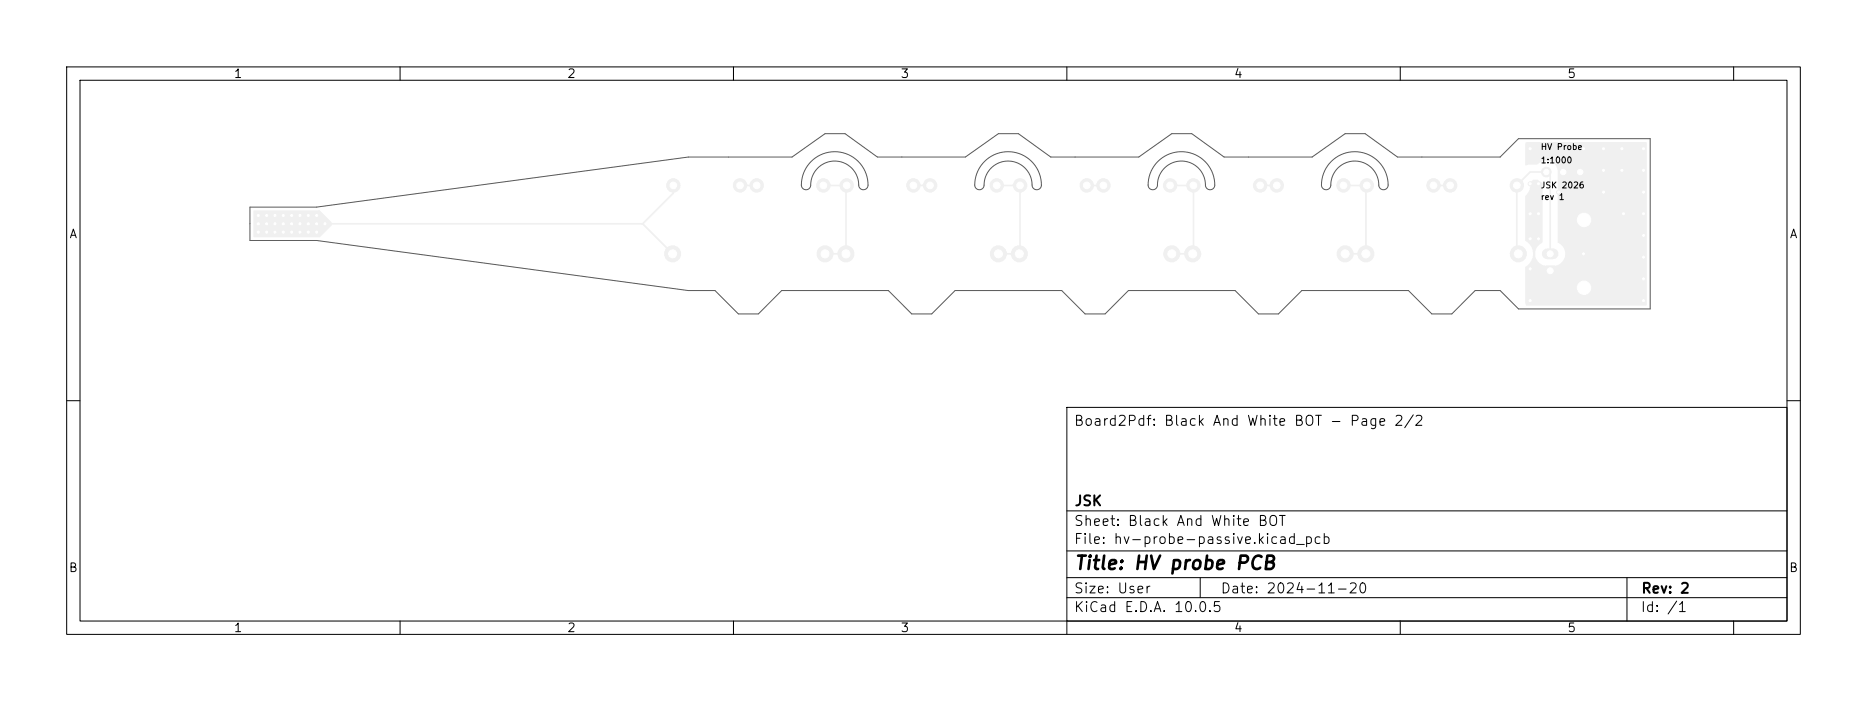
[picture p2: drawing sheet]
<svg xmlns="http://www.w3.org/2000/svg" width="280mm" height="105mm" viewBox="0 0 280 105" stroke-linecap="round" stroke-linejoin="round" font-family="sans-serif">
<g fill="#f0f0f0" stroke="#f0f0f0" stroke-width=".15">
<circle cx="189" cy="27.8" r="1"/>
<circle cx="179" cy="27.8" r="1"/>
<circle cx="201.7" cy="38" r="1.2"/>
<circle cx="178.9" cy="38" r="1.2"/>
<circle cx="149.5" cy="27.8" r="1"/>
<circle cx="139.5" cy="27.8" r="1"/>
<circle cx="123.7" cy="38" r="1.2"/>
<circle cx="100.9" cy="38" r="1.2"/>
<circle cx="175.5" cy="27.8" r="1"/>
<circle cx="165.5" cy="27.8" r="1"/>
<circle cx="227.7" cy="38" r="1.2"/>
<circle cx="204.8" cy="38" r="1.2"/>
<circle cx="215" cy="27.8" r="1"/>
<circle cx="205" cy="27.8" r="1"/>
<circle cx="175.7" cy="38" r="1.2"/>
<circle cx="152.9" cy="38" r="1.2"/>
<circle cx="201.5" cy="27.8" r="1"/>
<circle cx="191.5" cy="27.8" r="1"/>
<circle cx="123.5" cy="27.8" r="1"/>
<circle cx="113.5" cy="27.8" r="1"/>
<circle cx="137" cy="27.8" r="1"/>
<circle cx="127" cy="27.8" r="1"/>
<circle cx="227.5" cy="27.8" r="1"/>
<circle cx="217.5" cy="27.8" r="1"/>
<circle cx="231.9" cy="25.8" r=".72"/>
<circle cx="234.4" cy="25.8" r=".72"/>
<circle cx="237" cy="25.8" r=".72"/>
<circle cx="149.7" cy="38" r="1.2"/>
<circle cx="126.9" cy="38" r="1.2"/>
<circle cx="111" cy="27.8" r="1"/>
<circle cx="101" cy="27.8" r="1"/>
<circle cx="163" cy="27.8" r="1"/>
<circle cx="153" cy="27.8" r="1"/>
<circle cx="246.5" cy="38.5" r=".3"/>
<circle cx="233.7" cy="28.8" r=".3"/>
<circle cx="229.5" cy="45" r=".3"/>
<circle cx="229.5" cy="32" r=".3"/>
<circle cx="229.5" cy="35.8" r=".3"/>
<circle cx="240.5" cy="22.3" r=".3"/>
<circle cx="243.2" cy="22.3" r=".3"/>
<circle cx="246.5" cy="45" r=".3"/>
<circle cx="246.5" cy="28.8" r=".3"/>
<circle cx="229.5" cy="22.3" r=".3"/>
<circle cx="246.5" cy="32" r=".3"/>
<circle cx="243.5" cy="32" r=".3"/>
<circle cx="229.5" cy="40.3" r=".3"/>
<circle cx="246.5" cy="41.8" r=".3"/>
<circle cx="229.5" cy="27.5" r=".3"/>
<circle cx="240.5" cy="28.8" r=".3"/>
<circle cx="243.2" cy="25.5" r=".3"/>
<circle cx="246.5" cy="25.5" r=".3"/>
<circle cx="230.7" cy="32" r=".3"/>
<circle cx="246.5" cy="35.3" r=".3"/>
<circle cx="237.5" cy="22.3" r=".3"/>
<circle cx="240.5" cy="25.5" r=".3"/>
<circle cx="230.7" cy="35.8" r=".3"/>
<circle cx="237.5" cy="38" r=".3"/>
<circle cx="246.5" cy="22.3" r=".3"/>
<circle cx="230.7" cy="27.5" r=".3"/>
<circle cx="40" cy="32.3" r=".3"/>
<circle cx="43.7" cy="34.8" r=".3"/>
<circle cx="38.7" cy="34.8" r=".3"/>
<circle cx="45" cy="34.8" r=".3"/>
<circle cx="43.7" cy="33.5" r=".3"/>
<circle cx="42.5" cy="33.5" r=".3"/>
<circle cx="47.5" cy="33.5" r=".3"/>
<circle cx="46.2" cy="32.3" r=".3"/>
<circle cx="41.2" cy="34.8" r=".3"/>
<circle cx="38.7" cy="32.3" r=".3"/>
<circle cx="47.5" cy="32.3" r=".3"/>
<circle cx="41.2" cy="33.5" r=".3"/>
<circle cx="38.7" cy="33.5" r=".3"/>
<circle cx="45" cy="33.5" r=".3"/>
<circle cx="40" cy="34.8" r=".3"/>
<circle cx="42.5" cy="34.8" r=".3"/>
<circle cx="46.2" cy="33.5" r=".3"/>
<circle cx="48.7" cy="33.5" r=".3"/>
<circle cx="42.5" cy="32.3" r=".3"/>
<circle cx="47.5" cy="34.8" r=".3"/>
<circle cx="45" cy="32.3" r=".3"/>
<circle cx="43.7" cy="32.3" r=".3"/>
<circle cx="46.2" cy="34.8" r=".3"/>
<circle cx="41.2" cy="32.3" r=".3"/>
<circle cx="40" cy="33.5" r=".3"/>
</g>
<path d="M232 38h.9M232 40.6h.9" fill="none" stroke="#f0f0f0" stroke-width="1.6"/>
<path d="M235.8 32.9h3.5M235.8 43.1h3.5" fill="none" stroke="#f0f0f0" stroke-width="3.5"/>
<g fill="none" stroke="#f0f0f0" stroke-width=".26">
<path d="M48.7 33.5h47.7M96.4 33.5l4.5 4.5M101 27.8v1.1l-4.6 4.6M111 27.8h2.5M123.5 27.8h3.5M126.9 27.9v10.1h-3.2M137 27.8h2.5M149.5 27.8h3.5v10.1M149.7 38h3.2M163 27.8h2.5M175.5 27.8h3.5v10.1M175.7 38h3.2"/>
<path d="M189 27.8h2.5M201.5 27.8h3.5M204.8 27.9v10.1h-3.1M215 27.8h2.5M227.5 37.8v-10l2-2h2.4l.6 .6v11.6"/>
</g>
<g fill="#f0f0f0">
<path d="M228.9 21.3h18.1v24.4l-18.1 .1-.2-.5v-5.3a2.32 2.32 0 0 0 0-4l.1-6.7a2.19 2.19 0 0 0 .7-1.9l.4-.5h.6l.9 .6v8.8a1.86 1.86 0 0 0-1.1 2 1.86 1.86 0 0 0 1.6 1.5 3 3 0 0 0 1.8-.2 1.87 1.87 0 0 0 1-1.7 1.87 1.87 0 0 0-1.1-1.6v-10a1.78 1.78 0 0 0-.9-2 1.78 1.78 0 0 0-2.2 .3l-1.7 .2-.1-3z"/>
<path d="M38 31.5h9.9l1.7 1.7 .2 .5-1.9 1.9-9.8-.1-.1-.1z"/>
</g>
<g fill="#fff" stroke="#fff" stroke-width=".15">
<circle cx="246.5" cy="38.5" r=".15"/>
<circle cx="233.7" cy="28.8" r=".15"/>
<circle cx="229.5" cy="45" r=".15"/>
<circle cx="229.5" cy="32" r=".15"/>
<circle cx="229.5" cy="35.8" r=".15"/>
<circle cx="240.5" cy="22.3" r=".15"/>
<circle cx="243.2" cy="22.3" r=".15"/>
<circle cx="246.5" cy="45" r=".15"/>
<circle cx="246.5" cy="28.8" r=".15"/>
<circle cx="229.5" cy="22.3" r=".15"/>
<circle cx="246.5" cy="32" r=".15"/>
<circle cx="243.5" cy="32" r=".15"/>
<circle cx="229.5" cy="40.3" r=".15"/>
<circle cx="246.5" cy="41.8" r=".15"/>
<circle cx="229.5" cy="27.5" r=".15"/>
<circle cx="240.5" cy="28.8" r=".15"/>
<circle cx="243.2" cy="25.5" r=".15"/>
<circle cx="246.5" cy="25.5" r=".15"/>
<circle cx="230.7" cy="32" r=".15"/>
<circle cx="246.5" cy="35.3" r=".15"/>
<circle cx="237.5" cy="22.3" r=".15"/>
<circle cx="240.5" cy="25.5" r=".15"/>
<circle cx="230.7" cy="35.8" r=".15"/>
<circle cx="237.5" cy="38" r=".15"/>
<circle cx="246.5" cy="22.3" r=".15"/>
<circle cx="230.7" cy="27.5" r=".15"/>
<circle cx="40" cy="32.3" r=".15"/>
<circle cx="43.7" cy="34.8" r=".15"/>
<circle cx="38.7" cy="34.8" r=".15"/>
<circle cx="45" cy="34.8" r=".15"/>
<circle cx="43.7" cy="33.5" r=".15"/>
<circle cx="42.5" cy="33.5" r=".15"/>
<circle cx="47.5" cy="33.5" r=".15"/>
<circle cx="46.2" cy="32.3" r=".15"/>
<circle cx="41.2" cy="34.8" r=".15"/>
<circle cx="38.7" cy="32.3" r=".15"/>
<circle cx="47.5" cy="32.3" r=".15"/>
<circle cx="41.2" cy="33.5" r=".15"/>
<circle cx="38.7" cy="33.5" r=".15"/>
<circle cx="45" cy="33.5" r=".15"/>
<circle cx="40" cy="34.8" r=".15"/>
<circle cx="42.5" cy="34.8" r=".15"/>
<circle cx="46.2" cy="33.5" r=".15"/>
<circle cx="48.7" cy="33.5" r=".15"/>
<circle cx="42.5" cy="32.3" r=".15"/>
<circle cx="47.5" cy="34.8" r=".15"/>
<circle cx="45" cy="32.3" r=".15"/>
<circle cx="43.7" cy="32.3" r=".15"/>
<circle cx="46.2" cy="34.8" r=".15"/>
<circle cx="41.2" cy="32.3" r=".15"/>
<circle cx="40" cy="33.5" r=".15"/>
<circle cx="189" cy="27.8" r=".5"/>
<circle cx="179" cy="27.8" r=".5"/>
<circle cx="201.7" cy="38" r=".6"/>
<circle cx="178.9" cy="38" r=".6"/>
<circle cx="149.5" cy="27.8" r=".5"/>
<circle cx="139.5" cy="27.8" r=".5"/>
<circle cx="123.7" cy="38" r=".6"/>
<circle cx="100.9" cy="38" r=".6"/>
<circle cx="175.5" cy="27.8" r=".5"/>
<circle cx="165.5" cy="27.8" r=".5"/>
<circle cx="227.7" cy="38" r=".6"/>
<circle cx="204.8" cy="38" r=".6"/>
<circle cx="215" cy="27.8" r=".5"/>
<circle cx="205" cy="27.8" r=".5"/>
<circle cx="175.7" cy="38" r=".6"/>
<circle cx="152.9" cy="38" r=".6"/>
<circle cx="201.5" cy="27.8" r=".5"/>
<circle cx="191.5" cy="27.8" r=".5"/>
<circle cx="123.5" cy="27.8" r=".5"/>
<circle cx="113.5" cy="27.8" r=".5"/>
<circle cx="137" cy="27.8" r=".5"/>
<circle cx="127" cy="27.8" r=".5"/>
<circle cx="227.5" cy="27.8" r=".5"/>
<circle cx="217.5" cy="27.8" r=".5"/>
<circle cx="231.9" cy="25.8" r=".4"/>
<circle cx="234.4" cy="25.8" r=".4"/>
<circle cx="237" cy="25.8" r=".4"/>
<circle cx="149.7" cy="38" r=".6"/>
<circle cx="126.9" cy="38" r=".6"/>
<circle cx="232.5" cy="38" r=".44"/>
<circle cx="237.6" cy="43.1" r="1"/>
<circle cx="232.5" cy="40.6" r=".44"/>
<circle cx="237.6" cy="32.9" r="1"/>
<circle cx="111" cy="27.8" r=".5"/>
<circle cx="101" cy="27.8" r=".5"/>
<circle cx="163" cy="27.8" r=".5"/>
<circle cx="153" cy="27.8" r=".5"/>
</g>
<g fill="none" stroke="#000" stroke-width=".15">
<path d="M10 10h260v85h-260zM12 12h256v81h-256zM60 10v2M110 10v2M160 10v2M210 10v2M260 10v2M10 60h2M160 61h108v32h-108zM160 76.5h108M268 60h2M60 93v2"/>
<path d="M110 93v2M160 93v2M160 89.5h108M160 86.5h108M160 82.5h108M180 86.5v3M210 93v2M244 86.5v6.5M260 93v2"/>
</g>
<path d="M37.5 31h10l55.7-7.5h15.6l4.9-3.5h3l4.9 3.5h13.2l4.9-3.5h3l4.9 3.5h13.2l4.9-3.5h3l4.9 3.5h13.2l4.9-3.5h3l4.9 3.5h15.4l2.7-2.7h19.8v25.5h-19.8l-2.7-2.8h-3.8l-3.5 3.5h-3l-3.5-3.5h-16l-3.5 3.5h-3l-3.5-3.5h-16l-3.5 3.5h-3l-3.5-3.5h-16l-3.5 3.5h-3l-3.5-3.5h-16l-3.5 3.5h-3l-3.5-3.5h-4l-55.7-7.5h-10zM121.6 24.2a5 5 0 0 1 5.6-1.1 5 5 0 0 1 2.9 4.9 .7 .7 0 0 1-.8 .4 .7 .7 0 0 1-.5-.7 3.6 3.6 0 0 0-3.8-3.6 3.6 3.6 0 0 0-3.5 3.9 .7 .7 0 0 1-.8 .4 .7 .7 0 0 1-.5-.7 5 5 0 0 1 1.4-3.5zM147.6 24.2a5 5 0 0 1 5.6-1.1 5 5 0 0 1 2.9 4.9 .7 .7 0 0 1-.8 .4 .7 .7 0 0 1-.5-.7 3.6 3.6 0 0 0-3.8-3.6 3.6 3.6 0 0 0-3.5 3.9 .7 .7 0 0 1-.8 .4 .7 .7 0 0 1-.5-.7 5 5 0 0 1 1.4-3.5zM173.6 24.2a5 5 0 0 1 5.6-1.1 5 5 0 0 1 2.9 4.9 .7 .7 0 0 1-.8 .4 .7 .7 0 0 1-.5-.7 3.6 3.6 0 0 0-3.8-3.6 3.6 3.6 0 0 0-3.5 3.9 .7 .7 0 0 1-.8 .4 .7 .7 0 0 1-.5-.7 5 5 0 0 1 1.4-3.5zM199.6 24.2a5 5 0 0 1 5.6-1.1 5 5 0 0 1 2.9 4.9 .7 .7 0 0 1-.8 .4 .7 .7 0 0 1-.5-.7 3.6 3.6 0 0 0-3.8-3.6 3.6 3.6 0 0 0-3.5 3.9 .7 .7 0 0 1-.8 .4 .7 .7 0 0 1-.5-.7 5 5 0 0 1 1.4-3.5z" fill="none" stroke="#575757" stroke-width=".15"/>
<text font-size="2" x="161" y="85.8">Title: HV probe PCB</text>
<g font-size="1.5">
<text x="160.9" y="64.2">Board2Pdf: Black And White BOT - Page 2/2</text>
<text x="161" y="76.2">JSK</text>
<text x="160.9" y="81.9">File: hv-probe-passive.kicad_pcb</text>
<text x="160.9" y="79.2">Sheet: Black And White BOT</text>
<text x="160.9" y="89.3">Size: User</text>
<text x="182.9" y="89.3">Date: 2024-11-20</text>
<text x="246" y="89.3">Rev: 2</text>
<text x="160.9" y="92.1">KiCad E.D.A. 10.0.5</text>
<text x="245.9" y="92.1">Id: /1</text>
</g>
<g font-size="1.3">
<text x="35" y="12">1</text>
<text x="85" y="12">2</text>
<text x="135" y="12">3</text>
<text x="185" y="12">4</text>
<text x="235" y="12">5</text>
<text x="10.3" y="36">A</text>
<text x="268.3" y="36">A</text>
<text x="10.2" y="86">B</text>
<text x="268.2" y="86">B</text>
<text x="35" y="95">1</text>
<text x="85" y="95">2</text>
<text x="135" y="95">3</text>
<text x="185" y="95">4</text>
<text x="235" y="95">5</text>
</g>
<g font-size=".9">
<text x="231" y="22.7">HV Probe</text>
<text x="231" y="24.7">1:1000</text>
<text x="231" y="28.4">JSK</text>
<text x="234.1" y="28.4">2026</text>
<text x="231" y="30.2">rev</text>
<text x="233.7" y="30.2">1</text>
</g>
</svg>
